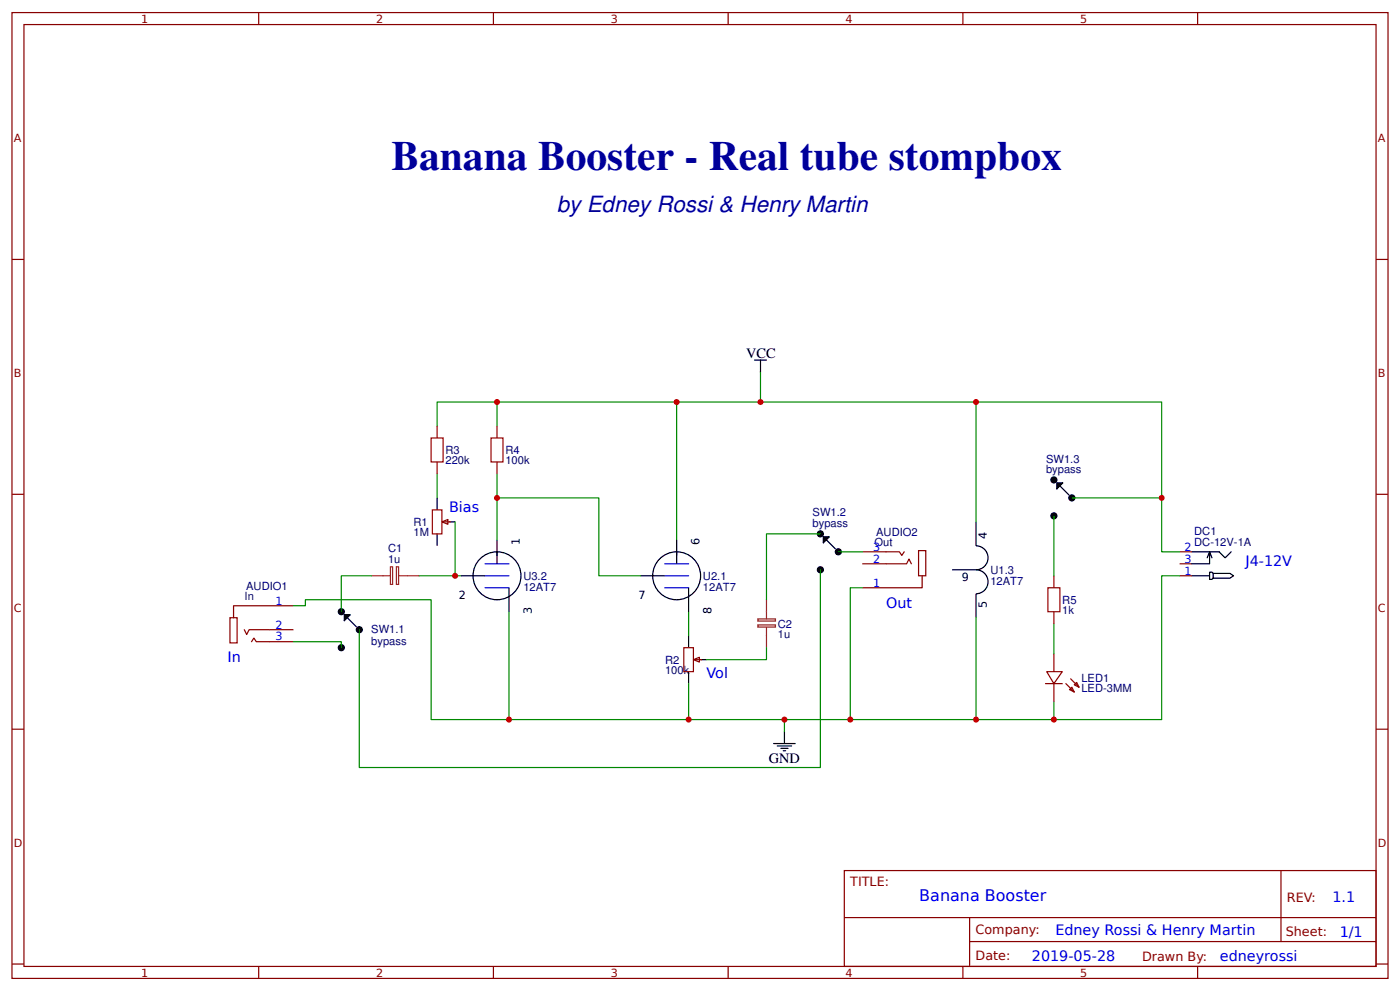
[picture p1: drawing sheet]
<svg xmlns="http://www.w3.org/2000/svg" width="309mm" height="219mm" viewBox="0 0 309 219" stroke-linecap="round" stroke-linejoin="round" font-family="sans-serif">
<g fill="none" stroke="#800" stroke-width=".26">
<path d="M2.6 2.8h304.1v213.2h-304.1zM5.3 5.4h298.7v208h-298.7zM57.1 2.8v2.6M109 2.8v2.6M160.9 2.8v2.6M212.7 2.8v2.6M264.6 2.8v2.6M2.6 57.3h2.7M304 57.3h2.7M96.6 94.1v2.6M109.8 94.1v2.6M2.6 109.1h2.7"/>
<path d="M96.6 102v2.6M97.6 115.2l1.4-.5v1.1zM97.9 115.2h1.6M109.8 102v2.6M304 109.1h2.7M50.8 136.4h1.6v5.5h-1.6zM54 139l.5 1.1 .5-1.1h9.8M64.8 133.7h-13.2v2.7M190.5 124.5h9.8l.5-1.1 .5 1.1M190.5 121.8h8.2l.5 .8 .6-.8M202.9 121.6h1.6v5.5h-1.6zM203.7 127.1v2.7h-13.2"/>
<path d="M232.8 127.1v2.7M232.8 135.1v2.6M260.6 121.8h2.7M260.6 124.5h2.7M260.6 127.1h2.7M55.6 141.7l.5-.8 .5 .8h8.2M153.2 145.7l1.3-.6v1.1zM153.5 145.7h1.5M231 150.9h3.7M231.2 148.3h3.5l-1.9 2.6zM232.8 144.3v4M232.8 150.9v4"/>
<path d="M235.5 150.9l1.8 1.9M236.3 152.3l.5-.6 .5 1.1zM236.5 149.9l1.9 1.8M237.3 151.2l.6-.5 .5 1zM2.6 161h2.7M304 161h2.7M186.5 192.2h117.5v21.2h-117.5zM283 192.2v15.7M2.6 212.9h2.7M57.1 213.4v2.6M109 213.4v2.6M160.9 213.4v2.6"/>
<path d="M186.6 202.6h117.3M212.7 213.4v2.6M214.2 207.9h89.7M214.2 202.6v10.6M264.6 213.4v2.6M304 212.9h2.7"/>
</g>
<g fill="none" stroke="#000" stroke-width=".26">
<path d="M166.7 79.5h2.6M168 79.5v2.7M96.6 109.9v2.7M96.6 117.9v2.6M99.2 115.2h1.3M109.8 119.2v5.3M149.5 119.2v5.3M181.9 118.5l2.6 2.7M215.6 115.2v5.3a2.65 2.65 0 0 1 2.7 2.7 2.65 2.65 0 0 1-2.7 2.6M233.5 106.6l2.6 2.7M76.1 135.7l2.6 2.7M101.9 127.1h5.3"/>
<path d="M112.4 129.8v5.3M141.6 127.1h5.2M152.1 129.8v5.3M210.3 125.8h5.3M215.6 125.8a2.65 2.65 0 0 1 2.7 2.7 2.65 2.65 0 0 1-2.7 2.6v5.3M263.3 121.8h6l1.4 1.4 1.3-1.4M263.3 127.1h3.9M267.2 121.8l-.5 1.4M267.8 123.2l-.6-1.4v2.7h-3.9M268 126.6h3.7l.8 .5-.8 .6h-3.7zM268 126.6l-.2-.3h-.6v1.6h.6l.2-.2M152.1 140.4v2.6"/>
<path d="M152.1 148.3v2.6M154.8 145.7h1.3M170.9 164.2h4.8M171.7 164.7h3.2M172.5 165.2h1.6M173 165.8h.6M173.3 161.5v2.7"/>
<circle cx="109.8" cy="127.1" r="5.3"/>
<circle cx="149.5" cy="127.1" r="5.3"/>
</g>
<path d="M95.2 96.7h2.7v5.3h-2.7zM108.5 96.7h2.6v5.3h-2.6zM95.5 112.6h2.1v5.3h-2.1zM231.5 129.8h2.7v5.3h-2.7zM151.1 143h2.1v5.3h-2.1z" fill="none" stroke="#a00000" stroke-width=".26"/>
<g fill="none" stroke="#080" stroke-width=".26">
<path d="M109.8 88.8h-13.2v5.3M149.5 88.8v30.4M168 82.2v6.6h-58.2v5.3M168 88.8h47.6v26.4M215.6 88.8h41v33h4M96.6 104.6v5.3M100.5 115.2v11.9M109.8 104.6v5.3h22.5v17.2h9.3M109.8 109.9v9.3M181.2 117.9h-11.9v14.5M232.8 113.9v13.2M236.8 109.9h19.8"/>
<path d="M64.8 133.7h2.7v-1.3h27.7v26.5h17.2M82 127.1h-6.6v8M92.6 127.1h9.3M112.4 135.1v23.8h60.9v2.6M152.1 135.1v5.3M181.2 125.8v43.7h-101.8v-30.5M185.2 121.8h5.3M190.5 129.8h-2.6v29.1M215.6 136.4v22.5h-42.3M232.8 137.7v6.6M260.6 127.1h-4v31.8h-23.8v-4M64.8 141.7h10.6v1.3"/>
<path d="M152.1 150.9v8M169.3 143v2.7h-13.2M215.6 158.9h17.2"/>
</g>
<path d="M82 127.1h4.3M86.3 125.1h.4v3.9h-.4zM87.6 125.1h.5v3.9h-.5zM88.1 127.1h4.5M167.4 138h3.9v.5h-3.9zM167.4 136.7h3.9v.4h-3.9zM169.3 132.4v4.3M169.3 138.5v4.5" fill="none" stroke="#8d2323" stroke-width=".26"/>
<g fill="#000" stroke="#000" stroke-width=".26">
<path d="M181.9 118.5h1.3l-1.3 1.4zM233.5 106.6h1.3l-1.3 1.3zM76.1 135.7h1.3l-1.3 1.4z"/>
<circle cx="181.2" cy="117.9" r=".66"/>
<circle cx="232.8" cy="113.9" r=".66"/>
<circle cx="232.8" cy="106" r=".66"/>
<circle cx="236.8" cy="109.9" r=".66"/>
<circle cx="75.4" cy="135.1" r=".66"/>
<circle cx="79.4" cy="139" r=".66"/>
<circle cx="181.2" cy="125.8" r=".66"/>
<circle cx="185.2" cy="121.8" r=".66"/>
<circle cx="75.4" cy="143" r=".66"/>
</g>
<path d="M107.2 124.5h5.2M107.2 127.1h5.2M107.2 129.8h5.2M146.8 124.5h5.3M146.8 127.1h5.3M146.8 129.8h5.3" fill="none" stroke="#00f" stroke-width=".26"/>
<g fill="#c00">
<circle cx="256.6" cy="109.9" r=".66"/>
<circle cx="215.6" cy="158.9" r=".66"/>
<circle cx="232.8" cy="158.9" r=".66"/>
<circle cx="187.9" cy="158.9" r=".66"/>
<circle cx="168" cy="88.8" r=".66"/>
<circle cx="152.1" cy="158.9" r=".66"/>
<circle cx="109.8" cy="109.9" r=".66"/>
<circle cx="149.5" cy="88.8" r=".66"/>
<circle cx="173.3" cy="158.9" r=".66"/>
<circle cx="100.5" cy="127.1" r=".66"/>
<circle cx="109.8" cy="88.8" r=".66"/>
<circle cx="112.4" cy="158.9" r=".66"/>
<circle cx="215.6" cy="88.8" r=".66"/>
</g>
<text font-size="9.2" fill="#009" x="86.5" y="37.6">Banana Booster - Real tube stompbox</text>
<text font-size="4.9" fill="#009" x="123" y="46.9">by Edney Rossi &amp; Henry Martin</text>
<text font-size="3.5" fill="#00f" x="203.1" y="199">Banana Booster</text>
<g font-size="3.2">
<text x="164.8" y="79">VCC</text>
<text x="169.9" y="168.4">GND</text>
</g>
<g font-size="3.2" fill="#00f">
<text x="99.2" y="113.2">Bias</text>
<text x="275.2" y="125.1">J4-12V</text>
<text x="195.8" y="134.3">Out</text>
<text x="50.3" y="146.2">In</text>
<text x="156.1" y="149.6">Vol</text>
<text x="294.4" y="199.2">1.1</text>
<text x="233.2" y="206.3">Edney Rossi &amp; Henry Martin</text>
<text x="296" y="206.9">1/1</text>
<text x="228" y="212.2">2019-05-28</text>
<text x="269.5" y="212.1">edneyrossi</text>
</g>
<g font-size="2.8" fill="#800">
<text x="187.9" y="195.7">TITLE:</text>
<text x="284.3" y="199.2">REV:</text>
<text x="215.5" y="206.3">Company:</text>
<text x="284.1" y="206.8">Sheet:</text>
<text x="215.5" y="212.1">Date:</text>
<text x="252.3" y="212.1">Drawn By:</text>
</g>
<g font-size="2.5" fill="#800">
<text x="31.2" y="5">1</text>
<text x="83.1" y="5">2</text>
<text x="134.9" y="5">3</text>
<text x="186.8" y="5">4</text>
<text x="238.7" y="5">5</text>
<text x="3" y="31.4">A</text>
<text x="304.4" y="31.4">A</text>
<text x="3" y="83.2">B</text>
<text x="304.4" y="83.2">B</text>
<text x="3" y="135.1">C</text>
<text x="304.4" y="135.1">C</text>
<text x="3" y="186.9">D</text>
<text x="304.4" y="186.9">D</text>
<text x="31.2" y="215.6">1</text>
<text x="83.1" y="215.6">2</text>
<text x="134.9" y="215.6">3</text>
<text x="186.8" y="215.6">4</text>
<text x="238.7" y="215.6">5</text>
</g>
<g font-size="2.5" fill="#000080">
<text x="98.4" y="100.2">R3</text>
<text x="111.7" y="100.2">R4</text>
<text x="98.4" y="102.4">220k</text>
<text x="111.7" y="102.4">100k</text>
<text x="231.1" y="104.5">bypass</text>
<text x="231.1" y="102.3">SW1.3</text>
<text x="91.4" y="118.3">1M</text>
<text x="91.4" y="116.1">R1</text>
<text x="179.5" y="116.4">bypass</text>
<text x="179.5" y="114">SW1.2</text>
<text x="193.6" y="118.3">AUDIO2</text>
<text x="263.8" y="118.1">DC1</text>
<text x="85.7" y="124.4">1u</text>
<text x="85.7" y="121.9">C1</text>
<text x="193.2" y="120.5">Out</text>
<text x="263.8" y="120.5">DC-12V-1A</text>
<text x="54.4" y="130.2">AUDIO1</text>
<text x="115.6" y="130.4">12AT7</text>
<text x="115.6" y="128.1">U3.2</text>
<text x="155.3" y="130.4">12AT7</text>
<text x="155.3" y="128.1">U2.1</text>
<text x="218.8" y="129.1">12AT7</text>
<text x="218.8" y="126.7">U1.3</text>
<text x="54" y="132.4">In</text>
<text x="234.7" y="135.5">1k</text>
<text x="234.7" y="133.3">R5</text>
<text x="82" y="142.5">bypass</text>
<text x="82" y="139.8">SW1.1</text>
<text x="171.8" y="141">1u</text>
<text x="171.8" y="138.6">C2</text>
<text x="146.9" y="148.7">100k</text>
<text x="146.9" y="146.5">R2</text>
<text x="238.9" y="152.7">LED-3MM</text>
<text x="238.9" y="150.5">LED1</text>
</g>
<g font-size="2.5">
<text x="218" y="118.9" transform="rotate(-90 218 118.9)">4</text>
<text x="114.8" y="120.3" transform="rotate(-90 114.8 120.3)">1</text>
<text x="154.5" y="120.3" transform="rotate(-90 154.5 120.3)">6</text>
<text x="212.5" y="128.2">9</text>
<text x="101.4" y="132.2">2</text>
<text x="117.5" y="135.6" transform="rotate(-90 117.5 135.6)">3</text>
<text x="141" y="132.2">7</text>
<text x="157.2" y="135.6" transform="rotate(-90 157.2 135.6)">8</text>
<text x="218" y="134.3" transform="rotate(-90 218 134.3)">5</text>
</g>
<g font-size="2.5" fill="#00f">
<text x="192.9" y="124.2">2</text>
<text x="192.9" y="121.6">3</text>
<text x="261.7" y="121.6">2</text>
<text x="261.7" y="124.2">3</text>
<text x="192.9" y="129.5">1</text>
<text x="261.7" y="126.9">1</text>
<text x="60.9" y="133.5">1</text>
<text x="60.9" y="138.8">2</text>
<text x="60.9" y="141.4">3</text>
</g>
</svg>
